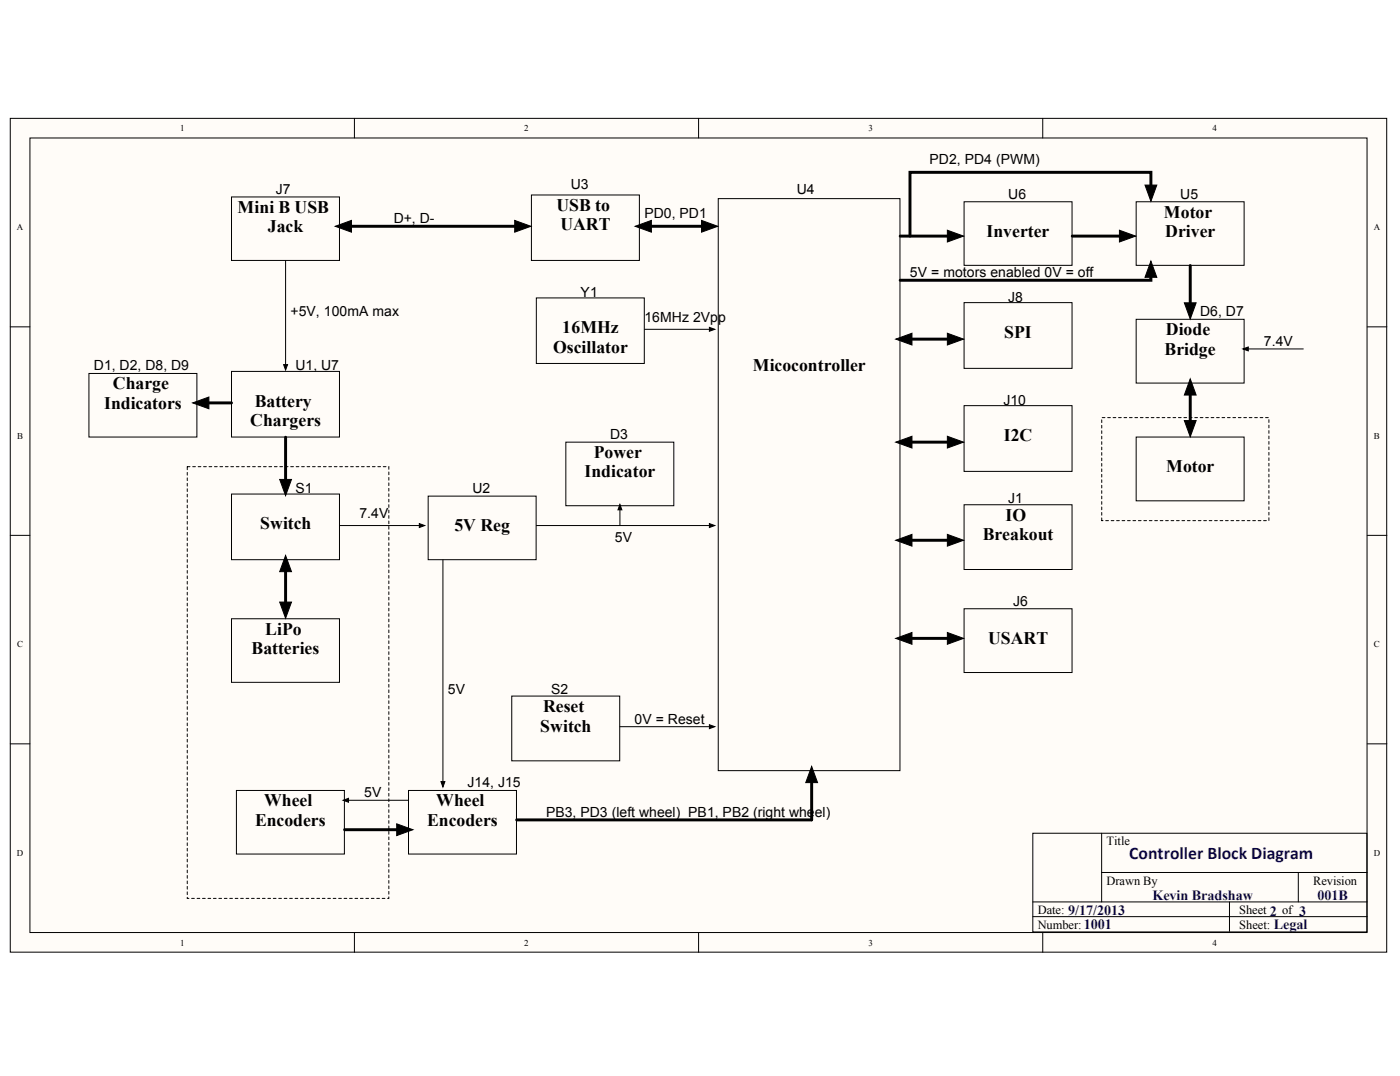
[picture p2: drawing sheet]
<svg xmlns="http://www.w3.org/2000/svg" width="271mm" height="208mm" viewBox="0 0 271 208" stroke-linecap="round" stroke-linejoin="round" font-family="sans-serif">
<g fill="#fffcf8" stroke="#000" stroke-width=".19">
<path d="M2 22.9h266.4v161.3h-266.4z"/>
<path d="M5.8 26.7h258.8v153.7h-258.8z"/>
</g>
<g fill="none" stroke="#000" stroke-width=".19">
<path d="M44.8 38.1h20.9v12.3h-20.9zM68.6 22.9v3.8M102.8 37.7h20.9v12.7h-20.9zM135.2 22.9v3.8M139 38.4h35.2v110.7h-35.2zM186.6 39h20.9v12.3h-20.9zM201.8 22.9v3.8M219.9 39h20.9v12.3h-20.9zM55.3 50.4v20.9M103.8 57.6h20.9v12.7h-20.9zM186.6 58.5h20.9v12.8h-20.9zM2 63.2h3.8"/>
<path d="M17.2 72.2h20.9v12.3h-20.9zM44.8 71.8h20.9v12.7h-20.9zM124.7 63.7h13.3M186.6 78.5h20.9v12.7h-20.9zM219.9 61.8h20.9v12.3h-20.9zM240.8 67.5h11.4M264.6 63.2h3.8M44.8 95.6h20.9v12.7h-20.9zM82.9 96h20.9v12.3h-20.9zM109.5 85.5h20.9v12.3h-20.9zM120 97.9v3.8M186.6 97.6h20.9v12.6h-20.9z"/>
<path d="M219.9 84.5h20.9v12.4h-20.9zM2 103.6h3.8M44.8 119.7h20.9v12.3h-20.9zM65.7 101.7h16.2M85.7 108.3v43.7M103.8 101.7h34.2M186.6 117.8h20.9v12.3h-20.9zM264.6 103.6h3.8M99 134.6h20.9v12.6h-20.9zM2 143.9h3.8M45.8 152.9h20.8v12.3h-20.8zM66.7 154.8h12.4"/>
<path d="M79.1 152.9h20.8v12.3h-20.8zM120 140.6h18M264.6 143.9h3.8M199.9 161.2h64.6v19.1h-64.6zM199.9 174.5h13.3M199.9 177.3h64.7M213.2 161.2v7.6h51.4M213.2 168.8v5.7h51.4M237.9 174.5v5.7M251.3 168.8v5.7M68.6 180.4v3.8M135.2 180.4v3.8"/>
<path d="M201.8 180.4v3.8"/>
</g>
<g fill="none" stroke="#000" stroke-width=".57">
<path d="M222.7 38.1v-4.8h-46.6v12.4M65.7 43.8h36.2M123.8 43.8h14.2M174.2 45.7h11.4M207.5 45.7h11.4M222.7 51.4v2.8h-48.5M230.3 51.4v9.5M38.1 77.9h6.7M174.2 65.6h11.4M230.3 74.1v9.5M55.3 84.6v10.4M174.2 85.5h11.4"/>
<path d="M55.3 108.3v10.4M174.2 104.5h11.4M174.2 123.5h11.4M157.1 149.1v9.5h-57.1M66.7 160.5h12.4"/>
</g>
<g fill="#000" stroke="#000" stroke-width=".19">
<path d="M221.6 35.8h2.3l-1.2 3.1zM64.9 43.8l3.1-1.2v2.3zM99.6 42.6l3.1 1.2-3.1 1.1zM122.9 43.8l3.2-1.2v2.3zM135.8 42.6l3.1 1.2-3.1 1.1zM183.3 44.5l3.2 1.2-3.2 1.1zM216.6 44.5l3.2 1.2-3.2 1.1zM222.7 50.5l1.2 3.1h-2.3zM37.3 77.9l3.1-1.1v2.3zM54.9 70.5h.7l-.3 1.1zM137.3 63.3l1 .4-1 .4zM173.3 65.6l3.2-1.1v2.2z"/>
<path d="M183.3 64.5l3.2 1.1-3.2 1.1zM229.2 58.6h2.3l-1.2 3.1zM230.3 73.3l1.2 3.1h-2.3zM240.5 67.5l1.1-.4v.8zM54.1 92.7h2.3l-1.1 3.2zM120 97.6l.3 1h-.7zM173.3 85.5l3.2-1.1v2.3zM183.3 84.4l3.2 1.1-3.2 1.2zM229.2 81.4h2.3l-1.2 3.1zM55.3 107.4l1.1 3.2h-2.3zM54.1 116.5h2.3l-1.1 3.1zM81.1 101.3l1.1 .4-1.1 .3z"/>
<path d="M137.3 101.3l1 .4-1 .3zM173.3 104.5l3.2-1.1v2.2zM183.3 103.4l3.2 1.1-3.2 1.1zM173.3 123.5l3.2-1.2v2.3zM183.3 122.3l3.2 1.2-3.2 1.1zM66.4 154.8l1-.4v.8zM85.3 151.2h.8l-.4 1zM137.3 140.2l1 .4-1 .3zM157.1 148.3l1.1 3.1h-2.3zM76.8 159.4l3.1 1.1-3.1 1.1z"/>
</g>
<path d="M36.2 90.3h39v83.5h-39v-83.5M213.2 100.7v-19.9h32.4v19.9h-32.4" fill="none" stroke="#000" stroke-width=".19" stroke-dasharray=".5 .5"/>
<g font-size="3.4">
<text x="46" y="41.1">Mini B USB</text>
<text x="107.7" y="40.8">USB to</text>
<text x="51.9" y="45">Jack</text>
<text x="108.4" y="44.6">UART</text>
<text x="190.9" y="45.9">Inverter</text>
<text x="225.2" y="42.1">Motor</text>
<text x="225.5" y="45.9">Driver</text>
<text x="108.8" y="64.5">16MHz</text>
<text x="194.4" y="65.4">SPI</text>
<text x="225.6" y="64.8">Diode</text>
<text x="107" y="68.3">Oscillator</text>
<text x="145.7" y="71.8">Micocontroller</text>
<text x="225.4" y="68.6">Bridge</text>
<text x="21.8" y="75.3">Charge</text>
<text x="20.2" y="79.1">Indicators</text>
<text x="48.4" y="82.5">Chargers</text>
<text x="49.3" y="78.7">Battery</text>
<text x="114.9" y="88.6">Power</text>
<text x="194.3" y="85.3">I2C</text>
<text x="113.1" y="92.4">Indicator</text>
<text x="225.7" y="91.4">Motor</text>
<text x="194.6" y="100.7">IO</text>
<text x="50.3" y="102.4">Switch</text>
<text x="87.9" y="102.8">5V Reg</text>
<text x="190.2" y="104.5">Breakout</text>
<text x="51.3" y="122.7">LiPo</text>
<text x="191.2" y="124.6">USART</text>
<text x="48.7" y="126.5">Batteries</text>
<text x="105.1" y="137.7">Reset</text>
<text x="104.6" y="141.5">Switch</text>
<text x="51.1" y="156">Wheel</text>
<text x="84.4" y="156">Wheel</text>
<text x="49.4" y="159.8">Encoders</text>
<text x="82.7" y="159.8">Encoders</text>
</g>
<text font-size="3.4" fill="#0c0087" x="218.5" y="166.1">Controller Block Diagram</text>
<g font-size="2.7">
<text x="179.9" y="31.8">PD2, PD4 (PWM)</text>
<text x="53.4" y="37.5">J7</text>
<text x="110.5" y="36.5">U3</text>
<text x="154.2" y="37.5">U4</text>
<text x="195.1" y="38.4">U6</text>
<text x="228.4" y="38.4">U5</text>
<text x="76.2" y="43.2">D+, D-</text>
<text x="124.7" y="42.2">PD0, PD1</text>
<text x="176.1" y="53.7">5V = motors enabled 0V = off</text>
<text x="112.4" y="57.4">Y1</text>
<text x="195.1" y="58.4">J8</text>
<text x="56.2" y="61.2">+5V, 100mA max</text>
<text x="124.7" y="62.2">16MHz 2Vpp</text>
<text x="232.3" y="61.2">D6, D7</text>
<text x="18.2" y="71.7">D1, D2, D8, D9</text>
<text x="57.2" y="71.7">U1, U7</text>
<text x="244.6" y="66.9">7.4V</text>
<text x="194.2" y="78.3">J10</text>
<text x="118.1" y="85">D3</text>
<text x="57.2" y="95.4">S1</text>
<text x="91.4" y="95.4">U2</text>
<text x="69.6" y="100.1">7.4V</text>
<text x="195.1" y="97.3">J1</text>
<text x="119" y="104.9">5V</text>
<text x="196.1" y="117.2">J6</text>
<text x="86.7" y="134.3">5V</text>
<text x="106.7" y="134.3">S2</text>
<text x="122.8" y="140">0V = Reset</text>
<text x="70.5" y="154.2">5V</text>
<text x="90.5" y="152.3">J14, J15</text>
<text x="105.7" y="158">PB3, PD3 (left wheel) PB1, PB2 (right wheel)</text>
</g>
<g font-size="2.7" fill="#0c0087">
<text x="206.7" y="177">9/17/2013</text>
<text x="209.7" y="179.8">1001</text>
<text x="223" y="174">Kevin Bradshaw</text>
<text x="245.7" y="177.2">2</text>
<text x="246.5" y="179.7">Legal</text>
<text x="251.4" y="177.2">3</text>
<text x="255" y="174">001B</text>
</g>
<g font-size="2.4">
<text x="214.1" y="163.5">Title</text>
<text x="214.1" y="171.1">Drawn By</text>
<text x="254.1" y="171.1">Revision</text>
<text x="200.8" y="176.8">Date:</text>
<text x="200.8" y="179.7">Number:</text>
<text x="239.8" y="176.8">Sheet</text>
<text x="239.8" y="179.7">Sheet:</text>
<text x="248.1" y="176.8">of</text>
</g>
<g font-size="1.7">
<text x="34.9" y="25.4">1</text>
<text x="101.5" y="25.4">2</text>
<text x="168.1" y="25.4">3</text>
<text x="234.7" y="25.4">4</text>
<text x="3.3" y="44.6">A</text>
<text x="265.9" y="44.6">A</text>
<text x="3.3" y="84.9">B</text>
<text x="265.9" y="84.9">B</text>
<text x="3.3" y="125.2">C</text>
<text x="265.9" y="125.2">C</text>
<text x="3.3" y="165.6">D</text>
<text x="265.9" y="165.6">D</text>
<text x="34.9" y="182.9">1</text>
<text x="101.5" y="182.9">2</text>
<text x="168.1" y="182.9">3</text>
<text x="234.7" y="182.9">4</text>
</g>
</svg>
